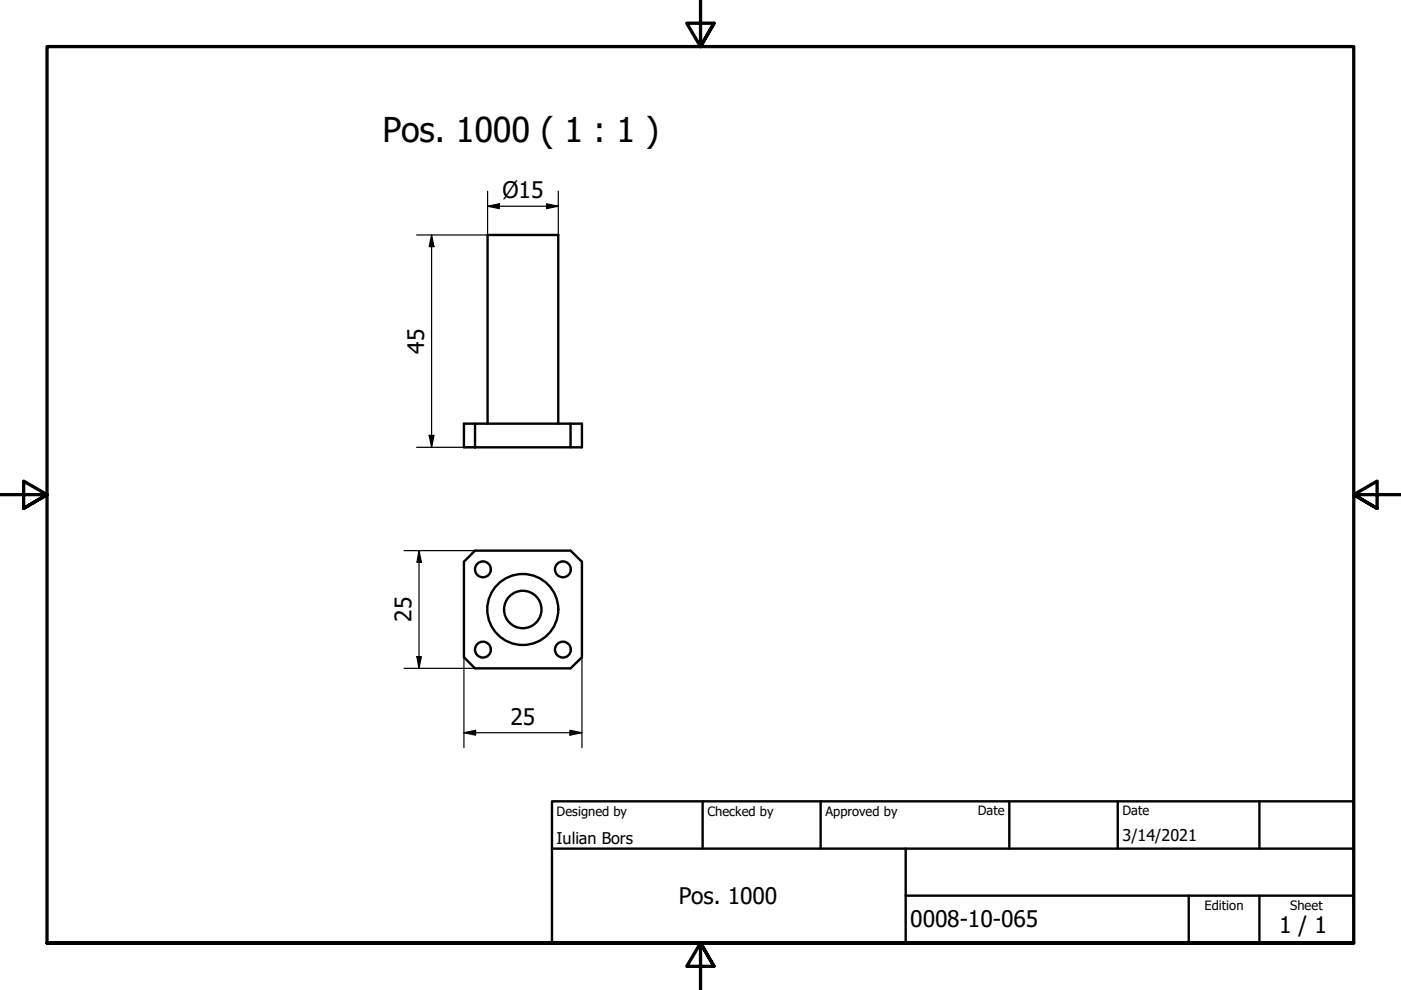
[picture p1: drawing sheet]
<svg xmlns="http://www.w3.org/2000/svg" width="297mm" height="210mm" viewBox="0 0 297 210" stroke-linecap="round" stroke-linejoin="round" font-family="sans-serif">
<!-- layer: Visible (ISO) -->
<g fill="none" stroke="#000" stroke-width=".51">
<path d="M100.7 89.8h20.3v5h-20.3zM100.7 89.8h-2.3v5h2.3M103.4 89.8v-40h15v40M121 89.8h2.4v5h-2.4M98.4 119.1l2.3-2.4h20.3l2.4 2.4v20.3l-2.4 2.3h-20.3l-2.3-2.3z"/>
<circle cx="102.4" cy="137.7" r="1.68"/>
<circle cx="102.4" cy="120.7" r="1.68"/>
<circle cx="110.8" cy="129.2" r="7.5"/>
<circle cx="110.8" cy="129.2" r="4"/>
<circle cx="119.3" cy="120.7" r="1.68"/>
<circle cx="119.3" cy="137.7" r="1.68"/>
</g>
<!-- layer: Border (ISO) -->
<path d="M148.5 -.1v10l-2.9-5h5.8l-2.9 5 2.9-5M0 104.9h10l-5-2.9v5.8l5-2.9-5 2.9M297 104.9h-10l5-2.9v5.8l-5-2.9 5 2.9M10 199.9v-190h277v190h-277h277M151.4 204.9l-2.9-5 2.9 5h-5.8l2.9-5v10" fill="none" stroke="#000" stroke-width=".7"/>
<!-- layer: Title (ISO) -->
<path d="M117 169.9h170v30h-170zM117 179.9h170M149 169.9v10M174 169.9v10M192 179.9v20M214 169.9v10M237 169.9v10M267 169.9v10M192 189.9h95M252 189.9v10M267 189.9v10" fill="none" stroke="#000" stroke-width=".51"/>
<!-- layer: Dimension (ISO) -->
<g fill="none" stroke="#000" stroke-width=".25">
<path d="M91.5 49.8l.5 2.5h-1zM91.5 49.8v45M103.4 43.7l2.5-.5v1zM103.4 40.5v9.3h-15.1M103.4 43.7h15M115.9 43.2l2.5 .5-2.5 .5zM118.4 40.5v9.3M88.3 94.8h12.4M91 92.3h1l-.5 2.5zM85.7 116.7h15M88.8 116.7l.5 2.5h-.9zM88.8 116.7v25"/>
<path d="M88.4 139.2h.9l-.5 2.5zM98.4 139.4v19.1M123.4 139.4v19.1M85.7 141.7h15M98.4 155.4l2.4-.6v1.1zM98.4 155.4h25M120.8 154.8l2.6 .6-2.6 .5z"/>
</g>
<g fill="#000">
<path d="M91.5 49.8l.5 2.5h-1z" fill-rule="evenodd"/>
<path d="M103.4 43.7l2.5-.5v1z" fill-rule="evenodd"/>
<path d="M115.9 43.2l2.5 .5-2.5 .5z" fill-rule="evenodd"/>
<path d="M91 92.3h1l-.5 2.5z" fill-rule="evenodd"/>
<path d="M88.8 116.7l.5 2.5h-.9z" fill-rule="evenodd"/>
<path d="M88.4 139.2h.9l-.5 2.5z" fill-rule="evenodd"/>
<path d="M98.4 155.4l2.4-.6v1.1z" fill-rule="evenodd"/>
<path d="M120.8 154.8l2.6 .6-2.6 .5z" fill-rule="evenodd"/>
</g>
<text font-size="7.2" x="81.1" y="30">Pos. 1000 ( 1 : 1 )</text>
<g font-size="4.8">
<text x="106.6" y="41.9">Ø15</text>
<text x="89.9" y="75" transform="rotate(-90 89.9 75)">45</text>
<text x="87.2" y="131.9" transform="rotate(-90 87.2 131.9)">25</text>
<text x="108.3" y="153.8">25</text>
<text x="143.9" y="191.7">Pos. 1000</text>
<text x="193" y="196.6">0008-10-065</text>
<text x="271.2" y="197.8">1 / 1</text>
</g>
<g font-size="3.4">
<text x="118" y="178.9">Iulian Bors</text>
<text x="238" y="178.3">3/14/2021</text>
</g>
<g font-size="2.7">
<text x="118" y="173">Designed by</text>
<text x="150" y="173">Checked by</text>
<text x="175" y="173">Approved by</text>
<text x="207.3" y="172.9">Date</text>
<text x="238" y="172.9">Date</text>
<text x="255.4" y="193">Edition</text>
<text x="273.6" y="193">Sheet</text>
</g>
</svg>
